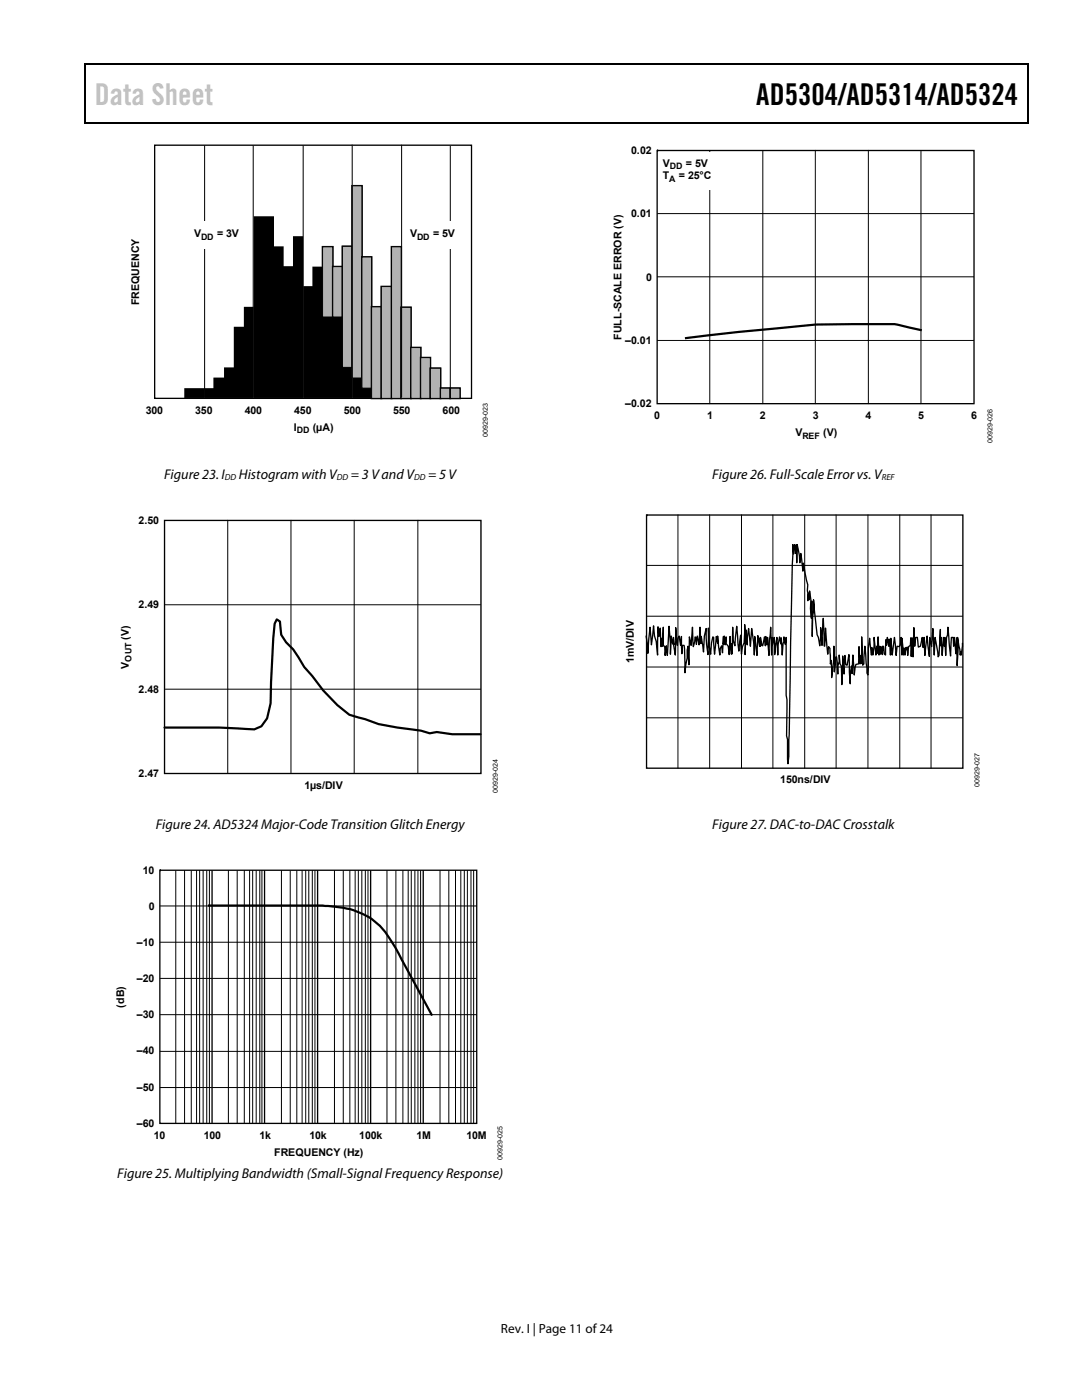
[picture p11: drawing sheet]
<svg xmlns="http://www.w3.org/2000/svg" width="216mm" height="279mm" viewBox="0 0 216 279" stroke-linecap="round" stroke-linejoin="round" font-family="sans-serif">
<path d="M16.9 12.7h.2v1h-.2zM205.1 12.7h.2v1h-.2zM205.1 12.7h.2v.3h-.2zM82.3 24.4h.2v.3h-.2zM205.1 24.4h.2v.3h-.2z" fill="#000"/>
<path d="M16.9 12.8h188.2M17 13.7v11M205.2 13.7v11M205.1 24.5h-188.2" fill="none" stroke="#000" stroke-width=".25"/>
<path d="M30.9 29h63.2v50.5h-63.2z" fill="none" stroke="#000" stroke-width=".26"/>
<path d="M50.6 43.2h4.1v6h1.9v3.9h1.9v-6h2v10h1.8v-3.9h2.1v10.1h3.9v10h1.9v2.1h2v2.1h1.9v1.9h-37.3v-1.9h5.8v-2.1h2.1v-2.1h2v-8.1h2v-4h1.9z" fill-rule="evenodd" fill="#000"/>
<g fill="#b2b2b2" stroke="#000" stroke-width=".35">
<path d="M64.4 49.3h2v14h-2z" fill-rule="evenodd"/>
<path d="M66.4 53.2h1.9v10.1h-1.9z" fill-rule="evenodd"/>
<path d="M68.3 49.2h2v24.1h-2z" fill-rule="evenodd"/>
<path d="M70.3 37.1h1.9v38.3h-1.9z" fill-rule="evenodd"/>
<path d="M72.2 51.3h1.9v26.2h-1.9z" fill-rule="evenodd"/>
<path d="M74.1 61.2h2v18.3h-2z" fill-rule="evenodd"/>
<path d="M76.1 57.2h2v22.3h-2z" fill-rule="evenodd"/>
<path d="M78.1 49.3h2v30.2h-2z" fill-rule="evenodd"/>
<path d="M80.1 61.3h1.9v18.2h-1.9z" fill-rule="evenodd"/>
<path d="M82 69.4h1.9v10.1h-1.9z" fill-rule="evenodd"/>
<path d="M83.9 71.4h2v8.1h-2z" fill-rule="evenodd"/>
<path d="M85.9 73.5h2v6h-2z" fill-rule="evenodd"/>
<path d="M87.9 77.5h2v2h-2z" fill-rule="evenodd"/>
<path d="M89.9 77.5h1.9v2h-1.9z" fill-rule="evenodd"/>
</g>
<g fill="#b2b2b2" stroke="#000" stroke-width=".2">
<path d="M64.4 49.3h2v14h-2z"/>
<path d="M66.4 53.2h1.9v10.1h-1.9z"/>
<path d="M68.3 49.2h2v24.1h-2z"/>
<path d="M70.3 37.1h1.9v38.3h-1.9z"/>
<path d="M72.2 51.3h1.9v26.2h-1.9z"/>
<path d="M74.1 61.2h2v18.3h-2z"/>
<path d="M76.1 57.2h2v22.3h-2z"/>
<path d="M78.1 49.3h2v30.2h-2z"/>
<path d="M80.1 61.3h1.9v18.2h-1.9z"/>
<path d="M82 69.4h1.9v10.1h-1.9z"/>
<path d="M83.9 71.4h2v8.1h-2z"/>
<path d="M85.9 73.5h2v6h-2z"/>
<path d="M87.9 77.5h2v2h-2z"/>
</g>
<path d="M89.9 29.1v50.4zM80.1 28.9v50.3zM70.3 28.9v50.4zM60.5 29v50.3zM50.5 29v50.3zM40.8 29v50.3zM89.9 77.5h1.9v2h-1.9z" fill="#b2b2b2"/>
<path d="M40.8 29v50.3M50.5 29v50.3M60.5 29v50.3M70.3 28.9v50.4M80.1 28.9v50.3M89.9 29.1v50.4M89.9 77.5h1.9v2h-1.9z" fill="none" stroke="#000" stroke-width=".2"/>
<g fill="#fff">
<path d="M40.4 44.2h.9v5.5h-.9z"/>
<path d="M89.4 44.2h.8v5.5h-.8z"/>
</g>
<path d="M131.1 30h63.3v50.6h-63.3zM32.8 103.9h63.2v50.5h-63.2zM31.9 173.7h63.2v50.5h-63.2zM42.3 173.7v50.4M52.8 173.7v50.4M63.4 173.7v50.4M74 173.7v50.4M84.5 173.7v50.4" fill="none" stroke="#000" stroke-width=".26"/>
<g fill="none" stroke="#000" stroke-width=".2">
<path d="M141.6 29.9v50.7M152.2 29.9v50.7M162.7 29.9v50.7M173.3 29.9v50.7M183.8 29.9v50.7M131.1 55.2h63.3M131.1 42.6h63.3M131.1 67.9h63.3M45.4 103.8v50.7M58.1 103.8v50.7M70.7 103.8v50.7M83.4 103.8v50.7"/>
<path d="M32.8 137.5h63.2M32.8 120.7h63.2M35.1 173.7v50.4M36.8 173.7v50.4M38.2 173.7v50.4M39.2 173.7v50.4M39.8 173.7v50.4M40.5 173.7v50.4M41.3 173.7v50.4M41.8 173.7v50.4M45.6 173.7v50.4M47.3 173.7v50.4"/>
<path d="M48.7 173.7v50.4M49.8 173.7v50.4M50.4 173.7v50.4M51.1 173.7v50.4M51.8 173.7v50.4M52.3 173.7v50.4M56.2 173.7v50.4M57.9 173.7v50.4M59.2 173.7v50.4M60.3 173.7v50.4M61 173.7v50.4M61.6 173.7v50.4"/>
<path d="M62.3 173.7v50.4M62.8 173.7v50.4M66.7 173.7v50.4M68.5 173.7v50.4M69.8 173.7v50.4M70.9 173.7v50.4M71.5 173.7v50.4M72.2 173.7v50.4M72.9 173.7v50.4M73.4 173.7v50.4M77.2 173.7v50.4M79 173.7v50.4"/>
<path d="M80.4 173.7v50.4M81.4 173.7v50.4M82.1 173.7v50.4M82.8 173.7v50.4M83.4 173.7v50.4M83.9 173.7v50.4M87.8 173.7v50.4M89.6 173.7v50.4M90.9 173.7v50.4M91.9 173.7v50.4M92.6 173.7v50.4M93.3 173.7v50.4"/>
<path d="M94 173.7v50.4M94.5 173.7v50.4M31.9 195.3h63.2M31.9 188h63.2M31.9 180.8h63.2M31.9 217h63.2M31.9 209.8h63.2M31.9 202.5h63.2"/>
</g>
<path d="M183.9 65.9l-2.3-.5a15 15 0 0 0-5.9-.7h-3.4a104.8 104.8 0 0 0-17.2 .8l-9.1 .9-9.3 1.1M32.8 145.2a197.9 197.9 0 0 1 17.9 .4l1.5-.7 1.1-1.5 .7-3 .5-13 .3-2.9 .4-.9 .7 .4 .2 2.7 1 1.5 1.4 1.4 2.2 3.5 1.6 1.8 2.2 2.9 2.8 2.9 2.4 1.9 3.2 .9 2.6 1 3.8 .7 4.7 .6 1.7 .5 1.5-.2 3.1 .4h5.6M41.5 180.7l24 .1a16.2 16.2 0 0 1 8.7 2.7 16.4 16.4 0 0 1 4.7 5.6l7.3 13.6" fill="none" stroke="#000" stroke-width=".44"/>
<path d="M140.5 30.3h1.8v7.5h-1.8z" fill="#fff"/>
<g fill="none" stroke="#000" stroke-width=".2">
<path d="M129 112.8h63.1M135.3 102.7v50.7M141.6 102.7v50.7M148 102.7v50.7M154.2 102.7v50.7M160.6 102.7v50.7M166.8 102.7v50.7M173.2 102.7v50.7M179.5 102.7v50.7M185.8 102.7v50.7M129 133.1h63.1M129 123h63.1"/>
<path d="M129 143.3h63.1"/>
</g>
<path d="M129 102.8h63.1v50.5h-63.1zM128.9 126.9l.4 3.5 .4-5.2 .3 3.5 .4-3.8 .2 2 .3 1.1 .3 2.7 .1-5.6 .2 1.9 .2-1.7 .2 3.8 .1-1.7 .2 1.6 .2-3.8v3.7l.2 .1 .1 1.8 .3-1.9 .2 1.9 .3-5.8 .3 3.3v2.3l.1-3.7 .3 1.6 .2-1.3 .2 1.4h-.2l.3 2.1 .1-5.4 .4 3.5 .1-1.4 .2-.5 .3 1.9 .2-1.8 .1 3.5v-1.7h.4l.2 5.5 .4-3v-1.5l.2-.8 .2 3.7 .1-5.6 .3 1.7 .3-3.6 .1 3.9 .4-2 .2 .2 .1 1.3 .1-1.7 .4 1.8 .2-3.5 .1 3.2 .1-1.4 .5 3.1 .1-3.2 .4-1.5 .1 3.2 .3 2 .1-5.3 .1 3.6 .3 1.7 .2-2.2 .2-1.3 .2 .1 .2 3.4 .3-3.6 .3 1.4v-1.5l.4 3.8 .1-1.3 .3-.5 .2 1.4 .2-3.3v1.5l.1-1.6 .2 1.8 .2-1.6v1.3l.4 .6 .2 1.6 .2-3.6 .2 3.6 .1-2.2 .1 2.1 .1-5.3 .1 2.5 .3 1.2 .4-3.9 .4 4.9 .4-3.1 .2 3.8 .1-1.5 .4-.8 .1-3.6 .2 2.5-.1 3.4 .1-4.9 .1 2.3 .2 .7v-1.4l.3-1.9 .3 3.6 .3-3.6 .4 3.1 .1 2.2 .1-3.7 .4 3.8 .2-3.9 .4 2.1v-1.6l.1 1.6v-1.8l.3 1.6 .2 .1 .3-1.8 .2 1.8 .1-1.9 .2 1.7 .2-1.5 .2 3.6 .4-5.6 .2 5.5 .1-3.5v1.5l.4-1.5 .1 3.4 .4-3.4 .2 3.5 .1-2.1 .3-1.5 .2 1.4 .1-1.2 .2 3.4 .3-3.6 .3 1.5 .2-1.4v11.5l.1 .9v7.3l.1 .7 .1 4.8 .2-1.4 .8-42.3 .2 1.8 .1-1.8 .3 1.7 .1-1.7 .1 3.6 .1-3.6 .4 2.2 .1 1.4 .2-1.9 .4 3.6 .1-1.6 .9 4.3v3.2l.2-1.5 .1 1.3v-1.8l.3 1.8-.1 1.8 .2 1.9 .1-3.4 .1 7 .1-4.1 .2-1.3-.1-1.9 .7 7 .3 .5 .3 1.7 .1-3.6 .3 3.5 .3-5.4 .1 5.5 .1 .1 .2-3.7 .5 5.3 .1-1.5 .3 .3 .1 3.1 .2-.7v3.4l.5-4v-2.2l.2 3.5-.1 1.6 .3-2.9 .1-.1 .3 3.4v-1.7l.2-.7v-1.4l.2 1.8 .3 .4 .1 3.7 .1-5.7 .3 3.6 .2-3.7 .2 1.9 .2 .1 .4-2.2 .3 5.9v-2.1l.2-1.5 .1 1.5 .2-3.7 .3 4 .3-2.1 .5-.1 .1-3.4 .2 3.4 .1-1.7 .2 1.6v-5.3l.2 5.7 .3-.3 .2-3.5 .4 5.3 .2 .4 .1-5.4 .2-1.9 .4 3.3 .1-1.5 .2 1.5 .2-1.7v-1.8l.4 3.5 .1-1.7 .1 1.4 .2-3.3 .2 3.6 .2-1.7 .1 1.6v-1.5l.4 1.5v-1.6l.2 .7v-.7l.1 1.5 .3 .2 .1-3.1 .1 1.2 .2-1.6 .2 1.8 .1-1.4 .3 3.1 .1-3.3 .2 3.3 .5-3.5 .3 3.6 .2-1.8 .5 .1 .2-.6 .1-1.3 .2 3.5v-3.3l.3 3.3 .1-1.4 .2 1.4 .2-1.5 .1 .5 .1-.6 .1 1.7 .2-1.7 .4-.3v-1.5l.1 3.7 .2-3.7 .2 3.8 .2-5.8 .1 3.7 .2-1.8h.3l.2 1.9 .5-.1 .3-1.8 .2 2 .2-2 .2 3.6 .4-3.9 .4 4.1 .1-3.8 .4 1.9 .2-3.7 .3 5.3 .2-3.5 .6 3.9 .2-.3 .2-5.2v3.3l.2-1.7 .2 3.6 .3-3.6 .1 1.8 .1-1.8 .2 3.6 .2-3.6 .2-.4v-1.6l.6 5.7 .1-3.7h.4l.1 1.8 .2-1.8 .2 3.3 .2-3.2 .1 5.5 .2-3.2-.1-2.4 .5 3.5 .1-.7 .1 .7 .2-2.3" fill="none" stroke="#000" stroke-width=".26"/>
<text font-size="6" fill="#c0c0c0" x="18.9" y="21">Data Sheet</text>
<text font-size="6" x="150.9" y="21">AD5304/AD5314/AD5324</text>
<g font-size="2.8">
<text x="32.7" y="95.7">Figure 23. I</text>
<text x="47.7" y="95.7">Histogram with V</text>
<text x="70" y="95.7">= 3 V and V</text>
<text x="85.4" y="95.7">= 5 V</text>
<text x="142.1" y="95.7">Figure 26. Full-Scale Error vs. V</text>
<text x="31.1" y="165.5">Figure 24. AD5324 Major-Code Transition Glitch Energy</text>
<text x="142.1" y="165.5">Figure 27. DAC-to-DAC Crosstalk</text>
<text x="23.4" y="235.1">Figure 25. Multiplying Bandwidth (Small-Signal Frequency Response)</text>
</g>
<text font-size="2.6" x="99.9" y="266">Rev. I | Page 11 of 24</text>
<g font-size="2.1">
<text x="126" y="30.8">0.02</text>
<text x="132.2" y="33.3">V</text>
<text x="132.2" y="35.8">T</text>
<text x="135.4" y="35.8">= 25°C</text>
<text x="136.8" y="33.3">= 5V</text>
<text x="38.7" y="47.3">V</text>
<text x="43.3" y="47.3">= 3V</text>
<text x="81.8" y="47.3">V</text>
<text x="86.4" y="47.3">= 5V</text>
<text x="126" y="43.4">0.01</text>
<text x="128.9" y="56">0</text>
<text x="27.7" y="60.9" transform="rotate(-90 27.7 60.9)">FREQUENCY</text>
<text x="124" y="67.8" transform="rotate(-90 124 67.8)">FULL-SCALE ERROR (V)</text>
<text x="124.8" y="68.6">–0.01</text>
<text x="29.1" y="82.6">300</text>
<text x="38.9" y="82.6">350</text>
<text x="48.8" y="82.6">400</text>
<text x="58.7" y="82.6">450</text>
<text x="68.6" y="82.6">500</text>
<text x="78.4" y="82.6">550</text>
<text x="88.3" y="82.6">600</text>
<text x="124.8" y="81.2">–0.02</text>
<text x="130.5" y="83.7">0</text>
<text x="141.1" y="83.7">1</text>
<text x="151.6" y="83.7">2</text>
<text x="162.2" y="83.7">3</text>
<text x="172.7" y="83.7">4</text>
<text x="183.2" y="83.7">5</text>
<text x="193.8" y="83.7">6</text>
<text x="58.7" y="86">I</text>
<text x="62.4" y="86">(µA)</text>
<text x="158.7" y="87">V</text>
<text x="164.3" y="87">(V)</text>
<text x="27.7" y="104.6">2.50</text>
<text x="27.7" y="121.4">2.49</text>
<text x="25.7" y="127.7" transform="rotate(-90 25.7 127.7)">(V)</text>
<text x="25.7" y="133.4" transform="rotate(-90 25.7 133.4)">V</text>
<text x="126.5" y="132.4" transform="rotate(-90 126.5 132.4)">1mV/DIV</text>
<text x="27.7" y="138.2">2.48</text>
<text x="27.7" y="155">2.47</text>
<text x="60.7" y="157.4">1µs/DIV</text>
<text x="155.7" y="156.2">150ns/DIV</text>
<text x="28.5" y="174.4">10</text>
<text x="29.7" y="181.6">0</text>
<text x="27.3" y="188.8">–10</text>
<text x="27.3" y="196">–20</text>
<text x="24.8" y="201.1" transform="rotate(-90 24.8 201.1)">(dB)</text>
<text x="27.3" y="203.2">–30</text>
<text x="27.3" y="210.4">–40</text>
<text x="27.3" y="217.6">–50</text>
<text x="27.3" y="224.8">–60</text>
<text x="30.7" y="227.3">10</text>
<text x="40.7" y="227.3">100</text>
<text x="51.8" y="227.3">1k</text>
<text x="61.7" y="227.3">10k</text>
<text x="71.7" y="227.3">100k</text>
<text x="83.1" y="227.3">1M</text>
<text x="93.1" y="227.3">10M</text>
<text x="54.7" y="230.7">FREQUENCY (Hz)</text>
</g>
<g font-size="1.8">
<text x="133.7" y="33.8">DD</text>
<text x="133.5" y="36.3">A</text>
<text x="40.1" y="47.9">DD</text>
<text x="83.2" y="47.9">DD</text>
<text x="59.2" y="86.5">DD</text>
<text x="160.1" y="87.5">REF</text>
<text x="44.9" y="95.8">DD</text>
<text x="67.2" y="95.8">DD</text>
<text x="82.6" y="95.8">DD</text>
<text x="176" y="95.8">REF</text>
<text x="26.3" y="132" transform="rotate(-90 26.3 132)">OUT</text>
</g>
<g font-size="1.4">
<text x="97.3" y="87.3" transform="rotate(-90 97.3 87.3)">00929-023</text>
<text x="198" y="88.3" transform="rotate(-90 198 88.3)">00929-026</text>
<text x="99.3" y="158.2" transform="rotate(-90 99.3 158.2)">00929-024</text>
<text x="195.5" y="157" transform="rotate(-90 195.5 157)">00929-027</text>
<text x="100.3" y="231.5" transform="rotate(-90 100.3 231.5)">00929-025</text>
</g>
</svg>
